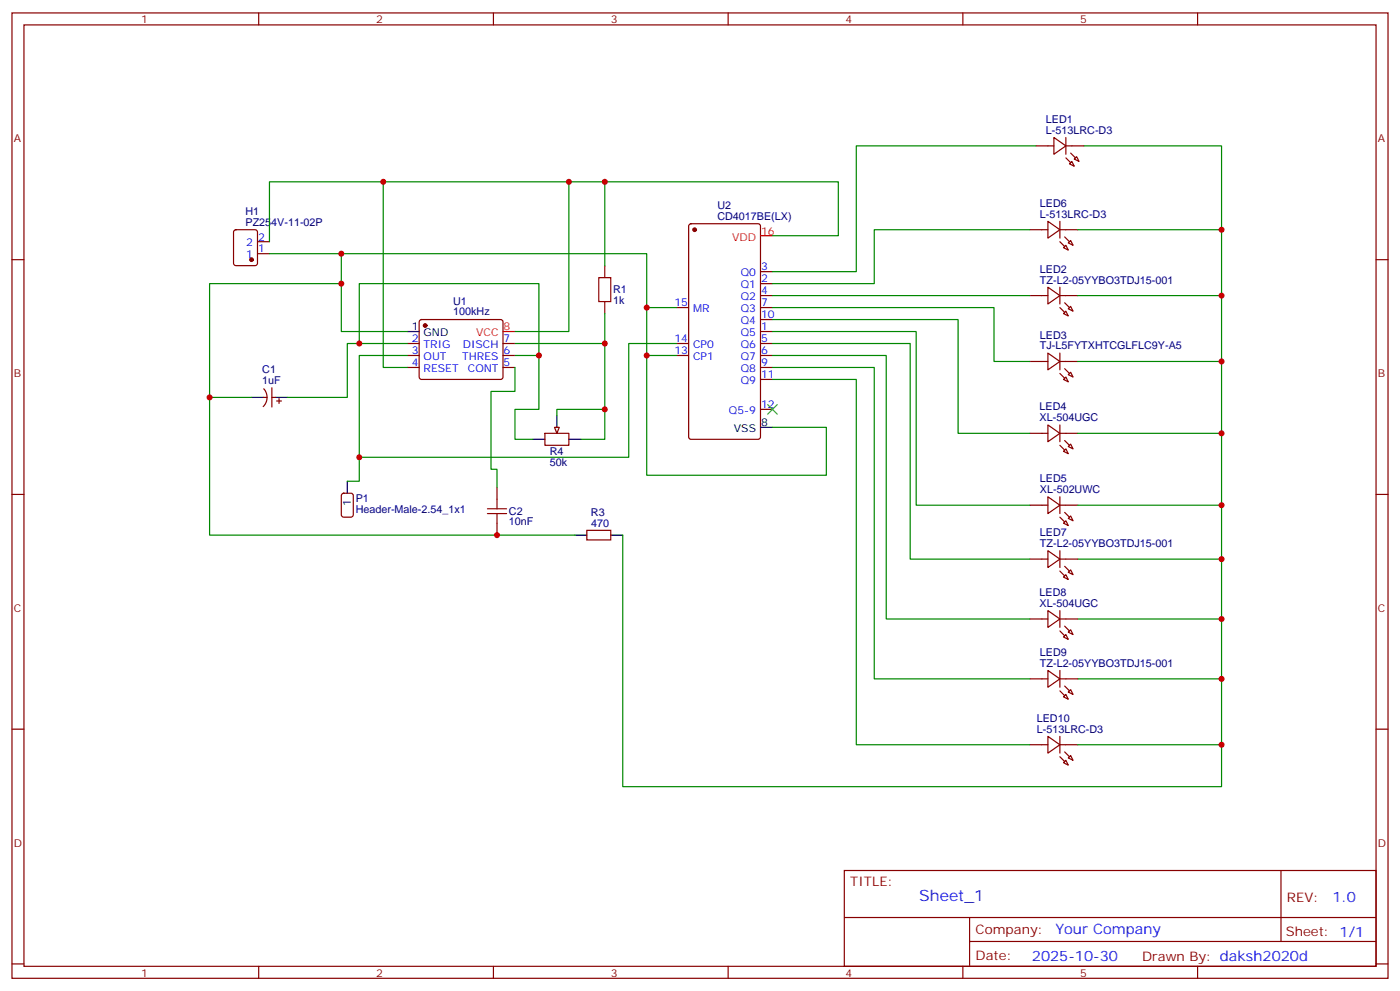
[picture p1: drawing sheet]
<svg xmlns="http://www.w3.org/2000/svg" width="412mm" height="292mm" viewBox="0 0 412 292" stroke-linecap="round" stroke-linejoin="round" font-family="sans-serif">
<g fill="none" stroke="#870000" stroke-width=".35">
<path d="M3.5 3.8h405.4v284.3h-405.4zM7.1 7.3h398.2v277.3h-398.2zM76.2 3.8v3.5M145.3 3.8v3.5M214.5 3.8v3.5M283.6 3.8v3.5M352.8 3.8v3.5M305.2 43h5.2M310.4 40.5l3.6 2.5-3.6 2.4zM314 43h5.3M314 40.5v4.9M315 48.3l.7-.7 .7 1.4z"/>
<path d="M316.4 46.8l.7-.7 .8 1.5zM3.5 76.5h3.6M69 67.9l.5-.2h5.6l.7 .4v9.4l-.4 .7h-5.9l-.7-.4v-9.4zM75.8 74.7h3.6M75.8 71.2h3.6M178.2 78.2v3.6M203.1 66.1l.5-.2h19.7l.7 .4v62.4l-.4 .6-20 .1-.7-.5-.1-62.3zM303.4 67.7h5.3M308.7 65.2l3.5 2.5-3.5 2.4zM312.2 65.2v4.9M312.2 67.7h5.3M313.3 73l.7-.8 .7 1.5z"/>
<path d="M314.7 71.5l.7-.7 .7 1.4zM405.3 76.5h3.6M123.7 94.3l.5-.2h23.3l.5 .2 .2 .5-.1 16.5-.6 .5-23.6-.1-.4-.6v-16.3zM178.2 88.8v3.6M199.3 90.6h3.5M224 90.6h3.5M224 97.6h3.5M224 94.1h3.5M224 87.1h3.5M224 83.5h3.5M224 80h3.5M303.4 87.1h5.3"/>
<path d="M308.7 84.6l3.5 2.5-3.5 2.4zM312.2 87.1h5.3M312.2 84.6v4.9M314 91.7l.7 1.4-1.4-.7zM314.7 90.9l.7-.7 .7 1.5zM77.6 117.1h1.1M77.7 114.5a3.8 3.8 0 0 1-.2 5.3M80.1 114.2v5.7M80.1 117.1h1M81.5 118.1h1.4M82.2 117.4v1.4M119.9 101.2h3.6"/>
<path d="M119.9 104.7h3.6M119.9 108.2h3.6M148.2 101.2h3.5M148.2 104.7h3.5M148.2 108.2h3.5M199.3 101.2h3.5M199.3 104.7h3.5M224 101.2h3.5M224 104.7h3.5M224 108.2h3.5M224 111.8h3.5M303.4 106.5h5.3"/>
<path d="M308.7 104l3.5 2.5-3.5 2.4zM312.2 104v4.9M312.2 106.5h5.3M313.3 111.8l.7-.7 .7 1.4zM314.7 110.3l.7-.7 .7 1.5zM160.5 127.6h7.1v3.6h-7.1zM224 120.6h3.5M303.4 127.6h5.3M308.7 125.2l3.5 2.4-3.5 2.5zM312.2 125.2v4.9M312.2 127.6h5.3M314 132.2l.7 1.4-1.4-.7z"/>
<path d="M314.7 131.5l.7-.7 .7 1.4zM3.5 145.6h3.6M100.8 145.5l.4-.2h2.2l.6 .4 .1 5.9-.5 .7h-2.4l-.6-.4-.1-5.9zM146.4 143.5v3.5M146.4 154.1v3.5M172.9 156.2h7v2.8h-7zM303.4 148.8h5.3M308.7 146.3l3.5 2.5-3.5 2.5zM312.2 146.3v5M312.2 148.8h5.3M313.3 154.1l.7-.7 .7 1.4zM314.7 152.7l.7-.7 .7 1.4z"/>
<path d="M405.3 145.6h3.6M303.4 164.7h5.3M308.7 162.2l3.5 2.5-3.5 2.4zM308.7 179.8l3.5 2.5-3.5 2.5zM312.2 162.2v4.9M312.2 179.8v5M312.2 164.7h5.3M313.3 170l.7-.7 .7 1.4zM314.7 168.6l.7-.7 .7 1.4zM303.4 182.3h5.3M303.4 200h5.3M308.7 197.5l3.5 2.5-3.5 2.4z"/>
<path d="M312.2 197.5v4.9M312.2 182.3h5.3M312.2 200h5.3M314 186.9l.7 1.4-1.4-.7zM314.7 186.2l.7-.7 .7 1.4zM3.5 214.8h3.6M303.4 219.4h5.3M308.7 216.9l3.5 2.5-3.5 2.4zM312.2 216.9v4.9M312.2 219.4h5.3M313.3 205.2l.7-.7 .7 1.5zM314.7 203.8l.7-.7 .7 1.4z"/>
<path d="M405.3 214.8h3.6M313.3 224.6l.7-.7 .7 1.5zM314.7 223.2l.7-.7 .7 1.4zM248.7 256.4h156.6v28.2h-156.6zM377.3 256.4v20.9M248.7 270.2h156.5M285.6 277.3h119.6M285.6 270.2v14.2M3.5 283.9h3.6M76.2 284.6v3.5M145.3 284.6v3.5M214.5 284.6v3.5"/>
<path d="M283.6 284.6v3.5M352.8 284.6v3.5M405.3 283.9h3.6"/>
</g>
<g fill="#870000" stroke="#870000" stroke-width=".35">
<path d="M315.4 45.1l1.4 1.4z"/>
<path d="M314 46.5l1.4 1.4z"/>
<path d="M313.6 89.2l1.4 1.4z"/>
<path d="M312.2 90.6l1.4 1.4z"/>
<path d="M313.6 108.6l1.4 1.4z"/>
<path d="M312.2 110l1.4 1.4z"/>
<path d="M313.6 129.8l1.4 1.4z"/>
<path d="M312.2 131.2l1.4 1.4z"/>
<path d="M313.6 150.9l1.4 1.4z"/>
<path d="M312.2 152.3l1.4 1.4z"/>
<path d="M313.6 69.8l1.4 1.4z"/>
<path d="M312.2 71.2l1.4 1.4z"/>
<path d="M313.6 166.8l1.4 1.4z"/>
<path d="M312.2 168.2l1.4 1.4z"/>
<path d="M313.6 184.4l1.4 1.4z"/>
<path d="M312.2 185.8l1.4 1.5z"/>
<path d="M313.6 202.1l1.4 1.4z"/>
<path d="M312.2 203.5l1.4 1.4z"/>
<path d="M313.6 221.5l1.4 1.4z"/>
<path d="M312.2 222.9l1.4 1.4z"/>
<circle cx="125.2" cy="95.9" r=".53"/>
<circle cx="204.6" cy="67.7" r=".53"/>
<circle cx="74.1" cy="76.5" r=".53"/>
</g>
<path d="M119.9 97.6h3.6M74.1 117.1h3.5M81.1 117.1h3.6M157 129.4h3.5M164 122.3v3.6M167.6 129.4h3.5M224 125.9h3.5M102.3 141.7v3.6M169.3 157.6h3.6M179.9 157.6h3.5" fill="none" stroke="#000" stroke-width=".35"/>
<path d="M224 69.4h3.5M148.2 97.6h3.5" fill="none" stroke="#f00" stroke-width=".35"/>
<path d="M176.4 81.8h3.5v7h-3.5zM143.6 151.3h5.6M143.6 149.9h5.6M146.4 147v2.9M146.4 151.3v2.8" fill="none" stroke="#a10000" stroke-width=".35"/>
<g fill="none" stroke="#008700" stroke-width=".35">
<path d="M112.9 53.6v54.6h7M167.6 53.6v44h-15.9M178.2 53.6v24.6M305.2 43h-53v37h-24.7M319.3 43h40.5v24.7M79.4 74.7h111.1v30h8.8M100.5 74.7v8.8h-38.8v33.6h12.4M227.5 69.4h19.4v-15.8h-167.5v17.6M303.4 67.7h-45.9v15.8h-30M317.5 67.7h42.3v164h-176.4v-74.1M100.5 83.5v14.1h19.4M178.2 92.4v37h-7.1"/>
<path d="M190.5 90.6h8.8M227.5 90.6h65.3v15.9h10.6M227.5 94.1h54.7v33.5h21.2M227.5 97.6h42.4v51.2h33.5M227.5 87.1h75.9M317.5 87.1h42.3M61.7 117.1v40.5h107.6M105.8 101.2v-17.7h52.9v21.2h-7M119.9 101.2h-17.6v15.9h-17.6M119.9 104.7h-14.1v37h-3.5M151.7 108.2v7.1h-7.1v22.9h1.8v5.3M151.7 101.2h26.5"/>
<path d="M158.7 104.7v15.9h-7v8.8h5.3M190.5 104.7v35.3h52.9v-14.1h-15.9M199.3 101.2h-14.1v33.5h-79.4M227.5 101.2h40.6v63.5h35.3M227.5 104.7h33.6v77.6h42.3M227.5 108.2h30v91.8h45.9M227.5 111.8h24.7v107.6h51.2M317.5 106.5h42.3M317.5 127.6h42.3M317.5 148.8h42.3M317.5 164.7h42.3M317.5 182.3h42.3"/>
<path d="M317.5 200h42.3M317.5 219.4h42.3"/>
</g>
<path d="M226.1 119.2l2.9 2.8M229 119.2l-2.9 2.8" fill="none" stroke="#3c3" stroke-width=".35"/>
<path d="M163.3 125.9h1.4l-.7 1.7z" fill="#f0f0f0" stroke="#870000" stroke-width=".35"/>
<path d="M178.2 120.6h-14.2v1.7" fill="none" stroke="#008700" stroke-width=".35"/>
<g fill="#c00">
<circle cx="105.8" cy="101.2" r=".88"/>
<circle cx="112.9" cy="53.6" r=".88"/>
<circle cx="190.5" cy="104.7" r=".88"/>
<circle cx="178.2" cy="101.2" r=".88"/>
<circle cx="167.6" cy="53.6" r=".88"/>
<circle cx="158.8" cy="104.7" r=".88"/>
<circle cx="61.7" cy="117.1" r=".88"/>
<circle cx="146.4" cy="157.6" r=".88"/>
<circle cx="359.8" cy="87.1" r=".88"/>
<circle cx="359.8" cy="106.5" r=".88"/>
<circle cx="359.8" cy="127.6" r=".88"/>
<circle cx="359.8" cy="148.8" r=".88"/>
<circle cx="359.8" cy="164.7" r=".88"/>
<circle cx="359.8" cy="182.3" r=".88"/>
<circle cx="359.8" cy="200" r=".88"/>
<circle cx="359.8" cy="219.4" r=".88"/>
<circle cx="359.8" cy="67.7" r=".88"/>
<circle cx="105.8" cy="134.7" r=".88"/>
<circle cx="190.5" cy="90.6" r=".88"/>
<circle cx="100.5" cy="74.7" r=".88"/>
<circle cx="100.5" cy="83.5" r=".88"/>
<circle cx="178.2" cy="53.6" r=".88"/>
<circle cx="178.2" cy="120.6" r=".88"/>
</g>
<text font-size="4.6" fill="#00f" x="270.8" y="265.4">Sheet_1</text>
<g font-size="4.2" fill="#00f">
<text x="392.5" y="265.7">1.0</text>
<text x="310.9" y="275.2">Your Company</text>
<text x="304" y="283">2025-10-30</text>
</g>
<g font-size="3.9" fill="#800">
<text x="250.5" y="261">TITLE:</text>
<text x="379.1" y="265.7">REV:</text>
<text x="287.4" y="275.2">Company:</text>
<text x="378.7" y="275.8">Sheet: 1/1</text>
<text x="287.4" y="282.9">Date:</text>
<text x="336.4" y="282.9">Drawn By: daksh2020d</text>
</g>
<g font-size="3.2" fill="#800">
<text x="41.6" y="6.8">1</text>
<text x="110.8" y="6.8">2</text>
<text x="179.9" y="6.8">3</text>
<text x="249.1" y="6.8">4</text>
<text x="318.2" y="6.8">5</text>
<text x="4.1" y="41.9">A</text>
<text x="405.9" y="41.9">A</text>
<text x="4.1" y="111.1">B</text>
<text x="405.9" y="111.1">B</text>
<text x="4.1" y="180.2">C</text>
<text x="405.9" y="180.2">C</text>
<text x="4.1" y="249.3">D</text>
<text x="405.9" y="249.3">D</text>
<text x="41.6" y="287.6">1</text>
<text x="110.8" y="287.6">2</text>
<text x="179.9" y="287.6">3</text>
<text x="249.1" y="287.6">4</text>
<text x="318.2" y="287.6">5</text>
</g>
<g font-size="3.2" fill="#000080">
<text x="308.1" y="39.4">L-513LRC-D3</text>
<text x="308.1" y="36.2">LED1</text>
<text x="72.3" y="63.4">H1</text>
<text x="211.3" y="64.8">CD4017BE(LX)</text>
<text x="211.3" y="61.7">U2</text>
<text x="306.3" y="64.1">L-513LRC-D3</text>
<text x="306.3" y="60.9">LED6</text>
<text x="72.3" y="66.6">PZ254V-11-02P</text>
<text x="306.3" y="83.5">TZ-L2-05YYBO3TDJ15-001</text>
<text x="306.3" y="80.3">LED2</text>
<text x="133.5" y="89.8">U1</text>
<text x="180.6" y="89.7">1k</text>
<text x="180.6" y="86.4">R1</text>
<text x="133.5" y="92.8">100kHz</text>
<text x="306.3" y="99.7">LED3</text>
<text x="306.3" y="102.9">TJ-L5FYTXHTCGLFLC9Y-A5</text>
<text x="77.3" y="113.2">1uF</text>
<text x="77.3" y="109.9">C1</text>
<text x="306.2" y="124.1">XL-504UGC</text>
<text x="306.2" y="120.9">LED4</text>
<text x="161.9" y="137.3">50k</text>
<text x="161.9" y="134.2">R4</text>
<text x="306.3" y="142">LED5</text>
<text x="104.8" y="147.8">P1</text>
<text x="306.3" y="145.3">XL-502UWC</text>
<text x="104.8" y="151">Header-Male-2.54_1x1</text>
<text x="149.9" y="154.7">10nF</text>
<text x="149.9" y="151.7">C2</text>
<text x="174.1" y="152.1">R3</text>
<text x="174.1" y="155.2">470</text>
<text x="306.3" y="161.1">TZ-L2-05YYBO3TDJ15-001</text>
<text x="306.3" y="157.9">LED7</text>
<text x="306.2" y="178.8">XL-504UGC</text>
<text x="306.2" y="175.6">LED8</text>
<text x="306.3" y="196.4">TZ-L2-05YYBO3TDJ15-001</text>
<text x="306.3" y="193.2">LED9</text>
<text x="305.4" y="215.8">L-513LRC-D3</text>
<text x="305.4" y="212.6">LED10</text>
</g>
<g font-size="3.2" fill="#00f">
<text x="76" y="70.8">2</text>
<text x="72.5" y="76.1">1</text>
<text x="72.5" y="72.6">2</text>
<text x="76" y="74.4">1</text>
<text x="218.2" y="81.4">Q0</text>
<text x="224.2" y="83.2">2</text>
<text x="224.2" y="79.7">3</text>
<text x="218.2" y="88.5">Q2</text>
<text x="218.2" y="84.9">Q1</text>
<text x="224.2" y="86.7">4</text>
<text x="198.6" y="90.2">15</text>
<text x="204.2" y="92">MR</text>
<text x="218.2" y="95.5">Q4</text>
<text x="218.2" y="92">Q3</text>
<text x="224.2" y="93.8">10</text>
<text x="224.2" y="90.2">7</text>
<text x="121.3" y="100.8">2</text>
<text x="148.3" y="100.8">7</text>
<text x="198.6" y="100.8">14</text>
<text x="218.2" y="99.1">Q5</text>
<text x="224.2" y="100.8">5</text>
<text x="224.2" y="97.3">1</text>
<text x="121.3" y="104.4">3</text>
<text x="121.3" y="107.9">4</text>
<text x="124.8" y="102.6">TRIG</text>
<text x="124.8" y="106.1">OUT</text>
<text x="136.1" y="106.1">THRES</text>
<text x="136.3" y="102.6">DISCH</text>
<text x="148.3" y="107.9">5</text>
<text x="148.3" y="104.4">6</text>
<text x="198.6" y="104.4">13</text>
<text x="204.2" y="102.6">CP0</text>
<text x="204.2" y="106.1">CP1</text>
<text x="218.2" y="106.1">Q7</text>
<text x="218.2" y="102.6">Q6</text>
<text x="224.2" y="107.9">9</text>
<text x="224.2" y="104.4">6</text>
<text x="124.8" y="109.6">RESET</text>
<text x="137.8" y="109.6">CONT</text>
<text x="218.2" y="113.2">Q9</text>
<text x="218.2" y="109.6">Q8</text>
<text x="224.2" y="111.4">11</text>
<text x="214.7" y="122">Q5-9</text>
<text x="224.2" y="120.2">12</text>
</g>
<g font-size="3.2" fill="#f00">
<text x="215.6" y="70.8">VDD</text>
<text x="224.2" y="69.1">16</text>
<text x="140.3" y="99.1">VCC</text>
<text x="148.3" y="97.3">8</text>
</g>
<g font-size="3.2">
<text x="121.3" y="97.3">1</text>
<text x="124.8" y="99.1">GND</text>
<text x="224.2" y="125.5">8</text>
<text x="216.2" y="127.3">VSS</text>
<text x="103.4" y="149.1" transform="rotate(-90 103.4 149.1)">1</text>
</g>
</svg>
